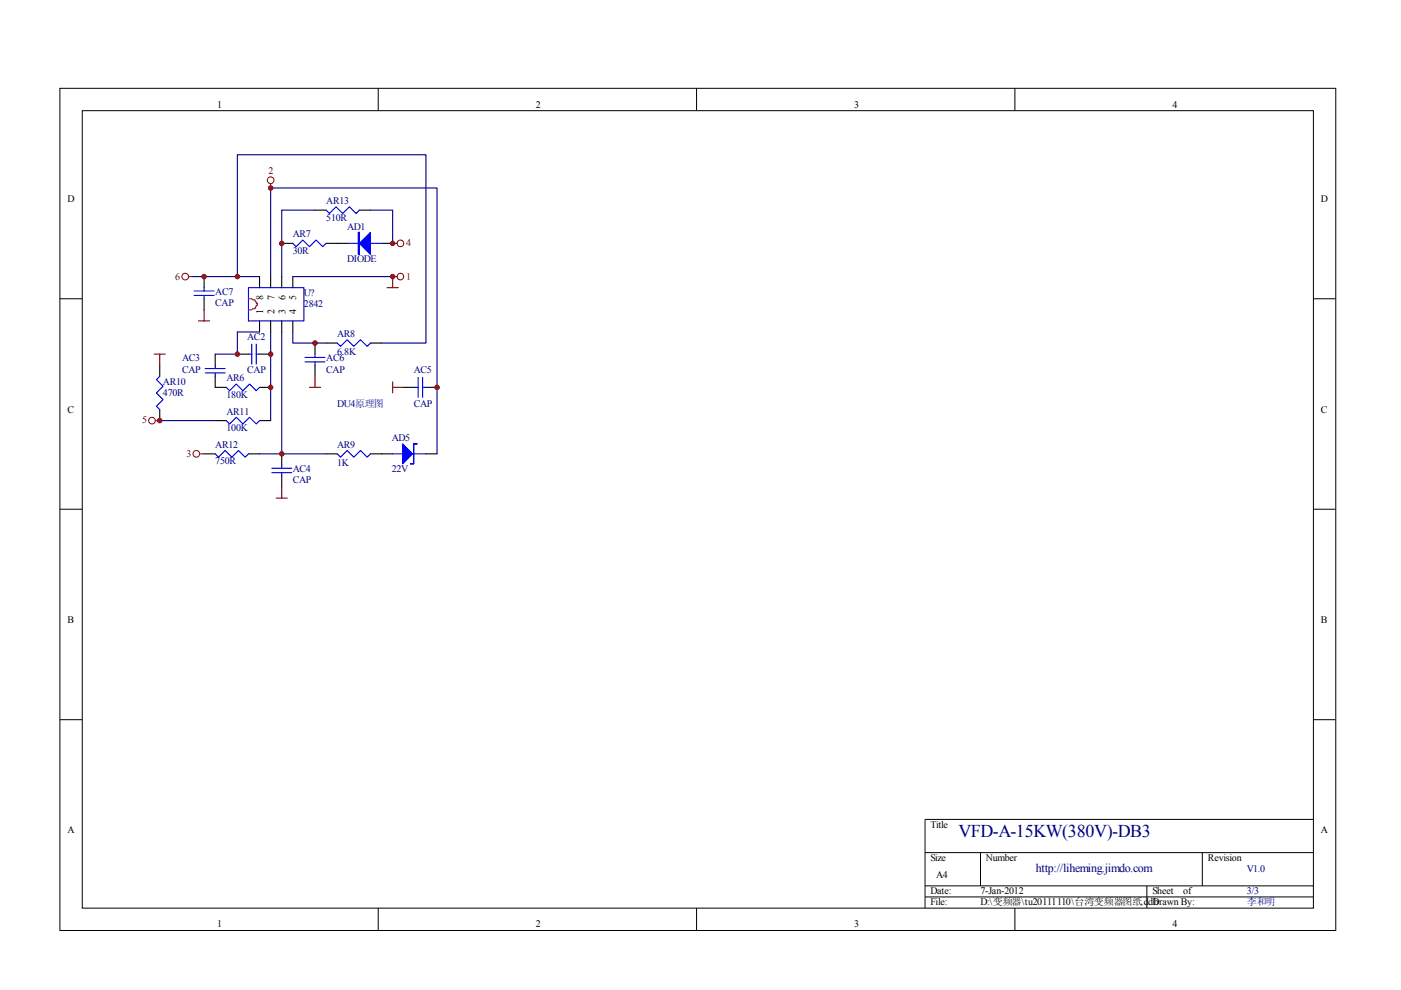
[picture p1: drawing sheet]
<svg xmlns="http://www.w3.org/2000/svg" width="297mm" height="210mm" viewBox="0 0 297 210" stroke-linecap="round" stroke-linejoin="round" font-family="sans-serif">
<g fill="none" stroke="#000" stroke-width=".21">
<path d="M12.7 18.7h270.5v178.6h-270.5zM80.2 18.7v4.7M147.7 18.7v4.7M215.2 18.7v4.7M17.4 23.5h261.1v169h-261.1zM12.7 63.3h4.7M278.4 63.3h4.7M12.7 108h4.7M278.4 108h4.7M12.7 152.6h4.7M278.4 152.6h4.7M278.4 173.7h-82.3v18.8"/>
<path d="M80.2 192.5v4.7M147.7 192.5v4.7M196.1 180.8h82.3M196.1 187.8h82.3M196.1 190.2h82.3M207.9 180.8v7M215.2 192.5v4.7M243.2 187.8v4.7M254.9 180.8v7"/>
</g>
<g fill="none" stroke="#000" stroke-width=".23">
<path d="M43.3 58.6v2.4M55 58.6v2.4M57.4 58.6v2.4M59.7 58.6v2.4M59.7 51.6h2.4M62.1 58.6v2.4M66.8 44.6h2.3M69.1 51.6h4.7M76.2 44.6h2.3M80.9 51.6h2.3M33.9 77.4v2.4M43.3 63.3v2.4"/>
<path d="M45.6 79.8v2.3h2.4M45.6 75.1v2.3M50.3 75.1h2.4M55 68v2.4M55 75.1h2.4M57.4 68v2.4M59.7 68v2.4M62.1 68v2.4M66.8 72.7v2.4M66.8 77.4v2.4M69.1 72.7h2.4M78.5 72.7h2.4"/>
<path d="M33.9 86.8v2.4M43.3 96.2h2.3M45.6 89.2h2.4M52.7 96.2h2.3M55 82.1h2.4M55 89.2h2.4M59.7 96.2v2.4M69.1 96.2h2.4M78.5 96.2h4.7M85.6 82.1h2.4M90.3 82.1h2.4M90.3 96.2h2.4"/>
<path d="M59.7 100.9v2.4"/>
</g>
<g fill="none" stroke="#00f" stroke-width=".23">
<path d="M62.1 51.6l.7 .7 1.4-1.4 1.4 1.4 1.4-1.4 1.4 1.4 .7-.7M69.1 44.6l.7 .7 1.5-1.4 1.4 1.4 1.4-1.4 1.4 1.4 .7-.7M73.8 51.6h7.1M33.9 79.8l-.7 .7 1.4 1.4-1.4 1.4 1.4 1.4-1.4 1.4 .7 .7M41.2 62.6h4.2M41.2 61.7h4.2M43.3 61v.7M43.3 62.6v.7M43.5 79.1h4.2M43.5 78.1h4.2M45.6 77.4v.7M45.6 79.1v.7"/>
<path d="M52.7 61h11.7v7h-11.7zM52.7 75.1h.7M53.4 73v4.2M54.3 75.1h.7M54.3 73v4.2M64.7 76.7h4.2M64.7 75.8h4.2M66.8 75.1v.7M66.8 76.7v.7M71.5 72.7l.7 .7 1.4-1.4 1.4 1.4 1.4-1.4 1.4 1.4 .7-.7M45.6 96.2l.7 .7 1.4-1.4 1.4 1.4 1.5-1.4 1.4 1.4 .7-.7M48 82.1l.7 .7 1.4-1.4 1.4 1.4 1.4-1.4 1.4 1.4 .7-.7"/>
<path d="M48 89.2l.7 .7 1.4-1.4 1.4 1.4 1.4-1.4 1.4 1.4 .7-.7M57.6 99.3h4.2M59.7 98.6v.7M71.5 96.2l.7 .7 1.4-1.4 1.4 1.4 1.4-1.4 1.4 1.4 .7-.7M83.2 96.2h7.1M88 82.1h.7M88.7 80v4.2M89.6 82.1h.7M89.6 80v4.2M57.6 100.2h4.2M59.7 100.2v.7"/>
</g>
<path d="M52.7 63.3h.7l.2 .3h.5l.2 .7h.3v.5h-.3l-.2 .7h-.5l-.2 .2h-.7" fill="none" stroke="#f00" stroke-width=".23"/>
<g fill="#00f" stroke="#00f" stroke-width=".23">
<path d="M76.2 51.6l2.3-2.3v4.6z"/>
<path d="M85.4 94.1l2.1 2.1-2.1 2.1z"/>
<path d="M76 49.3h.2v4.6h-.2z" fill-rule="evenodd"/>
<path d="M87.7 94.1v4.2h-.7h.7v-4.2h.7z" fill-rule="evenodd"/>
</g>
<g fill="none" stroke="#800000" stroke-width=".21">
<circle cx="57.4" cy="38.2" r=".71"/>
<circle cx="39.3" cy="58.6" r=".71"/>
<circle cx="84.9" cy="51.6" r=".71"/>
<circle cx="84.9" cy="58.6" r=".7"/>
<circle cx="32.2" cy="89.2" r=".71"/>
<circle cx="41.6" cy="96.2" r=".71"/>
</g>
<g fill="none" stroke="#800000" stroke-width=".23">
<path d="M57.4 38.9v1M40 58.6h.9M83.2 51.6h1M84.2 58.6h-1v2.4M32.7 75.1h2.3M33.9 75.1v2.3M42.1 68h2.3M43.3 65.7v2.3M66.8 79.8v2.3M82.1 61h2.3M32.9 89.2h1M42.3 96.2h1"/>
<path d="M65.6 82.1h2.4M83.2 82.1h2.4M83.2 81v2.3M58.6 105.6h2.3M59.7 103.3v2.3"/>
</g>
<path d="M40.9 58.6h14.1M50.3 58.6v-25.8h40v39.9h-9.4M57.4 58.6v-18.7h35.3v56.3M62.1 58.6h21.1M66.8 44.6h-7.1v14M78.5 44.6h4.7v7M55 70.4h-4.7v4.7h-4.7M57.4 70.4v18.8M59.7 70.4v25.8M62.1 70.4v2.3h7M33.9 89.2h11.7M55 96.2h14.1" fill="none" stroke="#000080" stroke-width=".23"/>
<g fill="#800000" stroke="#800000" stroke-width=".21">
<circle cx="57.4" cy="82.1" r=".47"/>
<circle cx="59.7" cy="51.6" r=".47"/>
<circle cx="50.3" cy="75.1" r=".47"/>
<circle cx="57.4" cy="75.1" r=".47"/>
<circle cx="59.7" cy="96.2" r=".47"/>
<circle cx="43.3" cy="58.6" r=".47"/>
<circle cx="66.8" cy="72.7" r=".47"/>
<circle cx="83.2" cy="51.6" r=".47"/>
<circle cx="33.9" cy="89.2" r=".47"/>
<circle cx="83.2" cy="58.6" r=".47"/>
<circle cx="57.4" cy="39.9" r=".47"/>
<circle cx="50.3" cy="58.6" r=".47"/>
<circle cx="92.7" cy="82.1" r=".47"/>
</g>
<text font-size="3.8" fill="#000080" x="203.2" y="177.5">VFD-A-15KW(380V)-DB3</text>
<text font-size="2.5" fill="#000080" x="219.6" y="184.8">http://liheming.jimdo.com</text>
<g font-size="2.1">
<text x="46.1" y="22.9">1</text>
<text x="113.6" y="22.9">2</text>
<text x="181.1" y="22.9">3</text>
<text x="248.6" y="22.9">4</text>
<text x="14.3" y="42.8">D</text>
<text x="280.1" y="42.8">D</text>
<text x="55.8" y="63.6" transform="rotate(-90 55.8 63.6)">8</text>
<text x="58.2" y="63.6" transform="rotate(-90 58.2 63.6)">7</text>
<text x="60.5" y="63.6" transform="rotate(-90 60.5 63.6)">6</text>
<text x="62.8" y="63.6" transform="rotate(-90 62.8 63.6)">5</text>
<text x="55.8" y="66.6" transform="rotate(-90 55.8 66.6)">1</text>
<text x="58.2" y="66.6" transform="rotate(-90 58.2 66.6)">2</text>
<text x="60.5" y="66.6" transform="rotate(-90 60.5 66.6)">3</text>
<text x="62.8" y="66.6" transform="rotate(-90 62.8 66.6)">4</text>
<text x="14.3" y="87.5">C</text>
<text x="280.1" y="87.5">C</text>
<text x="14.3" y="132.1">B</text>
<text x="280.1" y="132.1">B</text>
<text x="14.3" y="176.7">A</text>
<text x="197.3" y="175.5">Title</text>
<text x="280.1" y="176.7">A</text>
<text x="197.3" y="182.6">Size</text>
<text x="209" y="182.6">Number</text>
<text x="256.1" y="182.6">Revision</text>
<text x="197.3" y="189.6">Date:</text>
<text x="197.3" y="192">File:</text>
<text x="198.5" y="186.1">A4</text>
<text x="207.9" y="189.6">7-Jan-2012</text>
<text x="207.9" y="192">D:\变频器\tu20111110\台湾变频器图纸.ddb</text>
<text x="244.3" y="189.6">Sheet</text>
<text x="244.3" y="192">Drawn By:</text>
<text x="250.9" y="189.6">of</text>
<text x="46.1" y="196.6">1</text>
<text x="113.6" y="196.6">2</text>
<text x="181.1" y="196.6">3</text>
<text x="248.6" y="196.6">4</text>
</g>
<g font-size="2.1" fill="#800000">
<text x="56.9" y="36.9">2</text>
<text x="86.1" y="52.2">4</text>
<text x="37.2" y="59.3">6</text>
<text x="86.1" y="59.3">1</text>
<text x="30.1" y="89.8">5</text>
<text x="39.5" y="96.9">3</text>
</g>
<g font-size="2.1" fill="#000080">
<text x="69.2" y="43.3">AR13</text>
<text x="69.2" y="46.8">510R</text>
<text x="62.1" y="50.3">AR7</text>
<text x="62.1" y="53.9">30R</text>
<text x="73.6" y="48.7">AD1</text>
<text x="73.6" y="55.5">DIODE</text>
<text x="45.6" y="62.5">AC7</text>
<text x="45.6" y="64.9">CAP</text>
<text x="64.4" y="62.8">U?</text>
<text x="64.4" y="65.1">2842</text>
<text x="71.5" y="71.5">AR8</text>
<text x="38.6" y="76.6">AC3</text>
<text x="52.4" y="72.2">AC2</text>
<text x="69.2" y="76.6">AC6</text>
<text x="71.5" y="75.2">6.8K</text>
<text x="34.5" y="81.5">AR10</text>
<text x="34.5" y="83.9">470R</text>
<text x="38.6" y="79">CAP</text>
<text x="48" y="80.9">AR6</text>
<text x="52.4" y="79">CAP</text>
<text x="69.2" y="79">CAP</text>
<text x="87.7" y="79.2">AC5</text>
<text x="48" y="84.3">180K</text>
<text x="48" y="87.9">AR11</text>
<text x="71.5" y="86.3">DU4原理图</text>
<text x="87.7" y="86.3">CAP</text>
<text x="45.6" y="94.9">AR12</text>
<text x="48" y="91.5">100K</text>
<text x="71.5" y="94.9">AR9</text>
<text x="83.1" y="93.6">AD5</text>
<text x="45.6" y="98.5">750R</text>
<text x="62.1" y="100.1">AC4</text>
<text x="71.5" y="98.7">1K</text>
<text x="83.1" y="100.1">22V</text>
<text x="62.1" y="102.5">CAP</text>
<text x="264.3" y="184.9">V1.0</text>
<text x="264.3" y="189.6">3/3</text>
<text x="264.3" y="192">李和明</text>
</g>
</svg>
